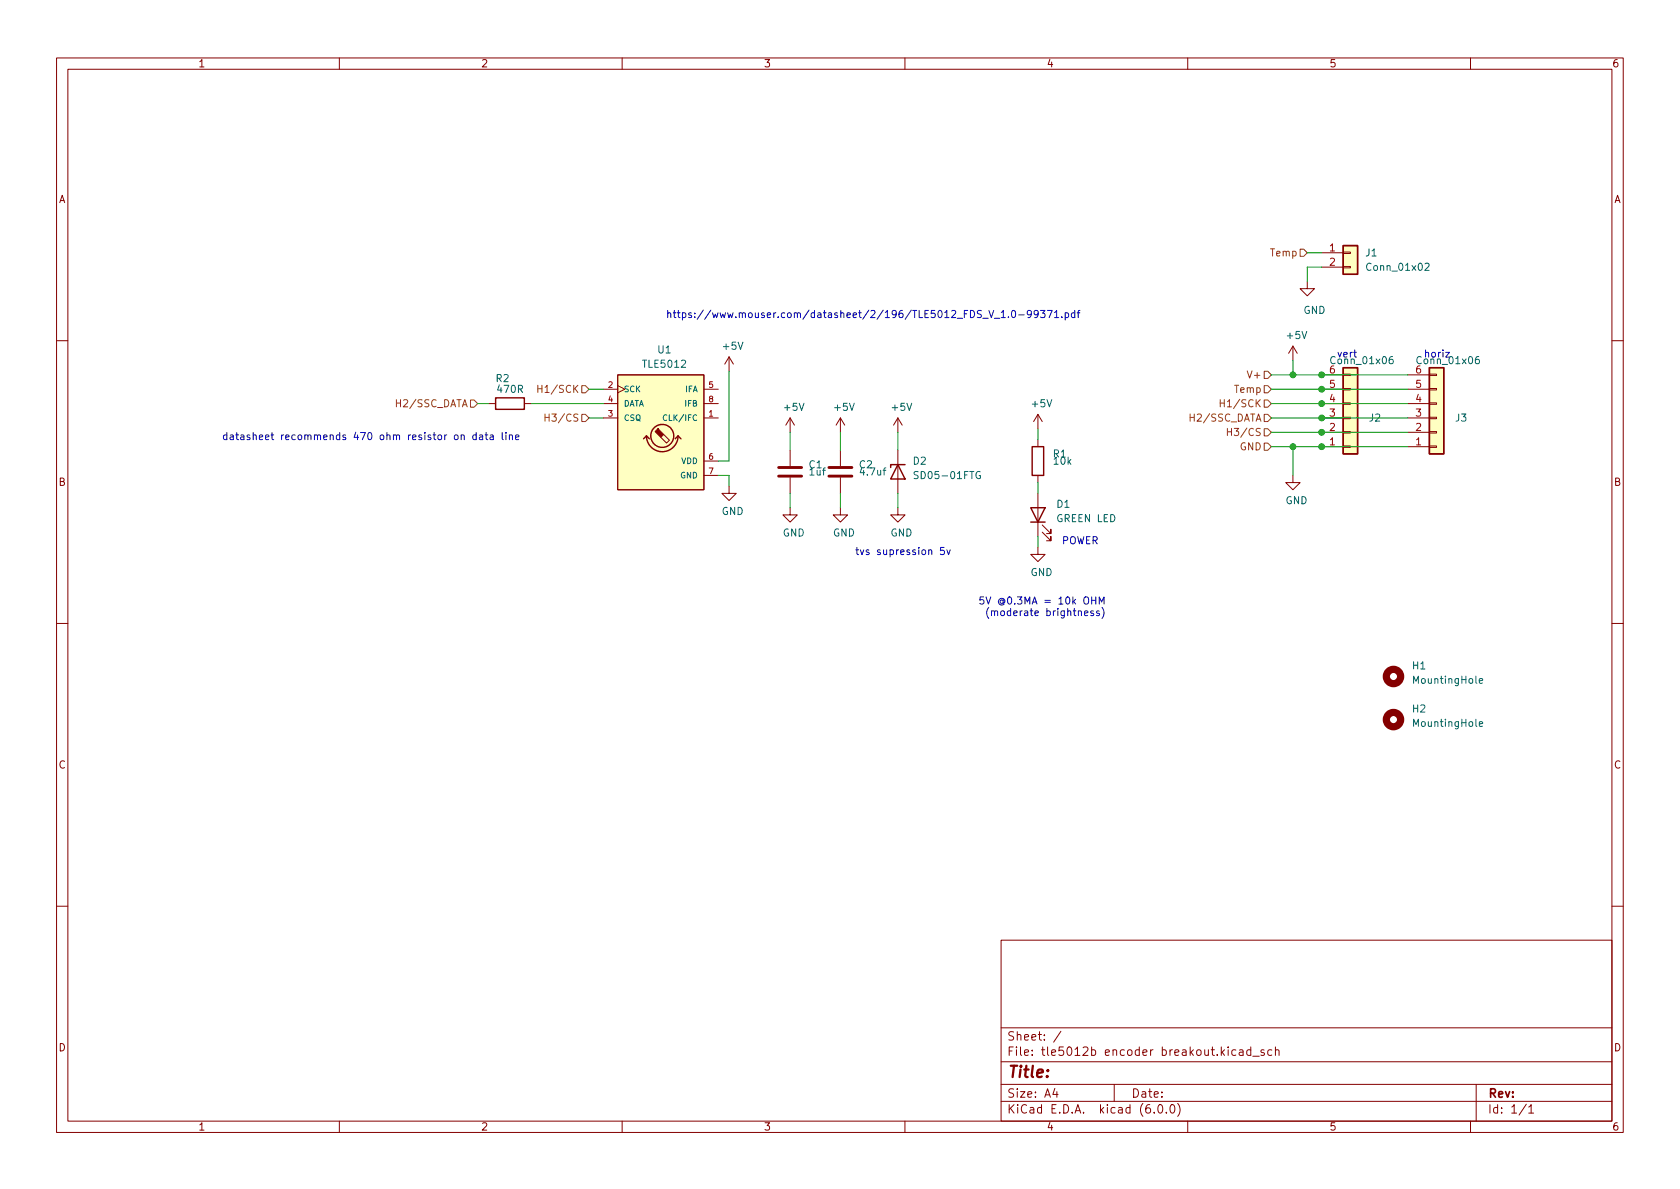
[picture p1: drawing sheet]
<svg xmlns="http://www.w3.org/2000/svg" width="297mm" height="210mm" viewBox="0 0 297 210" stroke-linecap="round" stroke-linejoin="round" font-family="sans-serif">
<g fill="none" stroke="#840000" stroke-width=".18">
<path d="M10 10.2h277v190.1h-277zM12 12.2h273v186.1h-273zM60 10.2v2M110 10.2v2M160 10.2v2M210 10.2v2M260 10.2v2M231.1 49.8v1.2h1.3l-1.3 1.3-1.2-1.3h1.2M233.7 44.7h3.8M233.7 47.2h3.8M237.5 47.1h1.3v.3h-1.3zM237.5 44.6h1.3v.2h-1.3z"/>
<path d="M10 60.2h2M86.4 71.4h1.2M92.7 71.4h1.3M106.7 71.4h2.5M106.7 73.9h2.5M106.7 68.8h2.5M109.2 66.3h15.3v20.3h-15.3zM109.2 68.2l1.3 .6-1.3 .7M117.3 76.8l1.1 1-.5 .6-1.1-1.1M124.5 71.4h2.5M124.5 73.9h2.5M124.5 68.8h2.5"/>
<path d="M128.9 63.1l-.8 1.3M128.9 63.1v2.6M128.9 63.1l.8 1.3M139.7 73.9l-.8 1.3M139.7 73.9v2.5M139.7 79.6v2.8M139.7 73.9l.8 1.3M148.6 73.9l-.8 1.3M148.6 73.9v2.5M148.6 79.6v2.8M148.6 73.9l.8 1.3M158.7 73.9l-.7 1.3"/>
<path d="M158.7 73.9v2.5M158.7 79.6v7.6M158.7 73.9l.8 1.3M183.5 73.3v2.5M183.5 77.7v1.3M183.5 73.3l-.7 1.2M183.5 73.3l.8 1.2M228.6 61.2l-.8 1.3M228.6 61.2v2.5M228.6 61.2l.8 1.3M233.7 71.4h3.8M233.7 73.9h3.8"/>
<path d="M233.7 68.8h3.8M233.7 79h3.8M233.7 76.4h3.8M233.7 66.3h3.8M237.5 66.2h1.3v.2h-1.3zM237.5 68.7h1.3v.3h-1.3zM237.5 71.2h1.3v.3h-1.3zM237.5 73.8h1.3v.2h-1.3zM237.5 76.3h1.3v.3h-1.3zM237.5 78.9h1.3v.2h-1.3zM248.9 71.4h3.8M248.9 73.9h3.8"/>
<path d="M248.9 68.8h3.8M248.9 79h3.8M248.9 76.4h3.8M248.9 66.3h3.8M252.7 66.2h1.3v.2h-1.3zM252.7 68.7h1.3v.3h-1.3zM252.7 71.2h1.3v.3h-1.3zM252.7 73.8h1.3v.2h-1.3zM252.7 76.3h1.3v.3h-1.3zM252.7 78.9h1.3v.2h-1.3zM285 60.2h2M124.5 81.5h2.5"/>
<path d="M124.5 84.1h2.5M128.9 86v1.2h1.3l-1.3 1.3-1.3-1.3h1.3M139.7 89.8v1.3h1.3l-1.3 1.2-1.3-1.2h1.3M139.7 84.4v2.8M148.6 89.8v1.3h1.3l-1.3 1.2-1.3-1.2h1.3M148.6 84.4v2.8M158.7 89.8v1.3h1.3l-1.3 1.2-1.2-1.2h1.2M183.5 96.8v1.2h1.3l-1.3 1.3-1.3-1.3h1.3M183.5 84.1v1.2M183.5 87.2v7.7M184.3 94.1l1.5 1.5v-.7v.7h-.8M184.3 92.8l1.5 1.6v-.8v.8h-.8"/>
<path d="M228.6 84.1v1.2h1.3l-1.3 1.3-1.3-1.3h1.3M10 110.2h2M285 110.2h2M10 160.2h2M177 166.3h108v32h-108zM285 160.2h2M60 198.3v2M110 198.3v2M160 198.3v2M177 194.8h108M177 191.8h108M177 187.8h108"/>
<path d="M177 181.8h108M186.5 192.5l-.4 1h1M186.9 193v1M187.6 182.4l-1.3 1.9M197 191.8v3M204.1 196.7v.1M204.9 195.4l.2-.1a.81 .81 0 0 1 .6 .7 .81 .81 0 0 1-.3 .8h-.2a.81 .81 0 0 1-.6-.6 .81 .81 0 0 1 .3-.8zM206.2 196.7v.1M207.1 195.4l.1-.1a.81 .81 0 0 1 .6 .7 .81 .81 0 0 1-.3 .8h-.1a.81 .81 0 0 1-.6-.6 .81 .81 0 0 1 .3-.8zM208.2 195.1a1.72 1.72 0 0 1 0 2.3M210 198.3v2M218.5 185.7l-.4-.1-.3 .3v.4l.1 .3h.6"/>
<path d="M219.1 185.7h.6l.1 .9M219.8 186l-.5 .1a.29 .29 0 0 0-.2 .2 .29 .29 0 0 0 .2 .3h.5M221.1 185.7l-.4-.1-.3 .3v.4l.2 .3h.5M221.1 185.1v1.5M221.5 186.8h1.1M223.5 185.7l-.4-.1-.2 .2 .1 .3 .5 .1v.4h-.6M224.9 185.7l-.5-.1-.3 .3v.4l.2 .3h.6M225.5 185.8l.2-.2 .4 .1v.9M225.5 185.1v1.5M260 198.3v2M261 191.8v6.5M269.9 195.3l-1.3 1.9"/>
<path d="M270.3 195.8l.4-.5v1.5M270.3 196.8h.9"/>
</g>
<g fill="none" stroke="#840000" stroke-width="1.3">
<circle cx="246.4" cy="119.6" r="1.27"/>
<circle cx="246.4" cy="127.2" r="1.27"/>
</g>
<path d="M252 46.7l.4-.2 .3 .4-.8 .9h.8M117.9 73.4a.45 .45 0 0 0-.6 .5 .45 .45 0 0 0 .6 .4M246.2 63.1h-.3a.86 .86 0 0 0 0 1.2l.4-.1v-.4l-.2-.3h-.2l-.3 .3M261.5 63.1h-.4a.86 .86 0 0 0 0 1.2l.4-.1 .1-.4-.3-.3h-.2l-.2 .3M162.3 83.4h-.4l-.2 .1v.4l.5 .2 .1 .3-.2 .2h-.5M173.3 83.4a.59 .59 0 0 0-.7 .6 .59 .59 0 0 0 .7 .6v-.5h-.2M261.5 120.4l.7-.1-.1-.2-.4-.1-.2 .2 .1 .6h.5M261.5 128l.7-.1-.1-.2-.4-.1-.2 .2 .1 .6h.5" fill="none" stroke="#006464" stroke-width=".18"/>
<g fill="#ffffc2" stroke="#ffffc2" stroke-width=".18">
<path d="M237.5 43.4h2.5v5.1h-2.5z"/>
<path d="M109.2 66.3h15.3v20.3h-15.3z"/>
<path d="M252.7 65h2.6v15.3h-2.6z"/>
<path d="M237.5 65h2.5v15.3h-2.5z"/>
</g>
<g fill="none" stroke="#840000" stroke-width=".25">
<path d="M237.5 43.4h2.5v5.1h-2.5zM87.6 70.4h5.1v2h-5.1zM114.3 77.1a2.79 2.79 0 0 0 2.8 2.8 2.79 2.79 0 0 0 2.8-2.8M114.3 77.1l-.5 .5M114.3 77.1l.5 .5M119.9 77.1l-.5 .5M119.9 77.1l.5 .5M182.5 79h2v5.1h-2zM237.5 65h2.5v15.3h-2.5zM252.7 65h2.6v15.3h-2.6zM158.7 82.2l1.3 2.5h-2.5zM160 82.2h-2.5v.5"/>
<path d="M182.2 89.8h2.6l-1.3 2.5zM182.2 92.3h2.6"/>
<circle cx="117.1" cy="77.1" r="2.03"/>
</g>
<path d="M137.7 84.2h4M137.7 82.7h4M146.6 84.2h4M146.6 82.7h4" fill="none" stroke="#840000" stroke-width=".51"/>
<path d="M116.3 75.8l1 1-.5 .5-1-1 .5-.5 .2 .1z" fill="#840000" stroke="#840000" stroke-width=".18"/>
<g fill="none" stroke="#725600" stroke-width=".18">
<path d="M229.9 44.1h.6l.6 .6-.6 .6h-.6zM83.2 70.7h.6l.7 .7-.7 .6h-.6zM95.1 68.1v1.3M95.1 68.7h.7M96.4 73.2v1.3M96.4 73.8h.7M102.9 73.3h.6l.6 .6-.6 .6h-.6zM102.9 68.2h.6l.6 .6-.6 .7h-.6zM215.7 70.7v1.2M215.7 71.3h.8M217 75.8v1.2M217 76.4h.7"/>
<path d="M223.5 68.2h.7l.6 .6-.6 .7h-.7zM223.5 70.7h.7l.6 .7-.6 .6h-.7zM223.5 65.7h.7l.6 .6-.6 .6h-.7zM223.5 75.8h.7l.6 .6-.6 .7h-.7zM223.5 78.4h.7l.6 .6-.6 .6h-.7zM223.5 73.3h.7l.6 .6-.6 .6h-.7z"/>
</g>
<g fill="none" stroke="#0000c2" stroke-width=".18">
<path d="M118.1 55.4l.1-.1 .3 .1 .1 .8M118.1 54.9v1.3M119 55.3h.5M119.2 54.9v1.1l.3 .2M119.8 55.3h.4M119.9 54.9v1.1l.3 .2M120.7 55.4l.3-.1 .3 .3-.2 .5h-.4M120.7 55.3v1.3M122.2 55.4l-.3-.1-.1 .2v.2l.4 .1v.3h-.4M122.8 56v.2M122.8 55.4v.1M124.4 54.8l-1.1 1.7"/>
<path d="M125.7 54.8l-1.1 1.7M126 55.3l.2 .9 .3-.6 .2 .6 .3-.9M127.3 55.3l.3 .9 .2-.6 .2 .6 .3-.9M128.6 55.3l.3 .9 .2-.6 .3 .6 .2-.9M190 55.4l-.3-.1-.3 .3 .1 .5h.5M190 54.9v1.3M190.5 55.3h.4M190.9 54.9l-.3 .2v1.1M40.1 77l-.4-.1-.2 .2 .1 .6h.5M40.1 76.5v1.3M40.7 77h.5l.1 .8M41.3 77.2l-.5 .1-.1 .2 .1 .3 .5-.1"/>
<path d="M41.7 76.9h.5M41.9 76.5v1.1l.3 .2M42.6 77h.5v.8M43.1 77.2l-.4 .1-.2 .2 .2 .3 .4-.1M44.2 77l-.3-.1-.2 .2v.2l.5 .1v.3h-.5M44.8 77l.1-.1 .4 .1v.8M44.8 76.5v1.3M45.9 77.3l.6-.1-.1-.2-.4-.1-.1 .2v.6h.5M90.1 77l.1-.1 .3 .1 .1 .8M90.1 76.9v.9M91.2 77.3l.6-.1-.1-.2-.4-.1-.1 .2v.6h.5M151.3 97.2h.5"/>
<path d="M151.5 96.8v1.1l.3 .2M152.1 97.2l.3 .9 .3-.9M167.4 97.2l.3 .9 .3-.9M173.9 105.6h-.6l-.1 .6 .2-.2 .5 .1 .1 .2-.1 .4-.2 .1-.5-.1M174.3 105.6l.5 1.2 .4-1.2M174.8 107.4a1.46 1.46 0 0 0 0 2M175.3 108.1l.2-.1 .3 .1v.8M175.3 108v.9M175.8 108.2l.2-.2 .3 .1 .1 .8M194.8 107.4a1.46 1.46 0 0 1 0 2"/>
</g>
<g fill="none" stroke="#009600" stroke-width=".18">
<path d="M231.1 44.7h2.6M233.7 47.2h-2.6v2.6M84.5 71.4h1.9M94 71.4h12.7M104.1 73.9h2.6M104.1 68.8h2.6M128.9 65.7v15.8h-1.9M139.7 76.4v3.2M148.6 76.4v3.2M158.7 76.4v3.2M183.5 75.8v1.9M224.8 76.4h24.1"/>
<path d="M224.8 73.9h24.1M224.8 66.3h24.1M224.8 68.8h24.1M224.8 71.4h24.1M224.8 79h24.1M228.6 63.7v2.6M228.6 79v5.1M127 84.1h1.9v1.9M139.7 87.2v2.6M148.6 87.2v2.6M158.7 87.2v2.6M183.5 85.3v1.9"/>
<path d="M183.5 94.9v1.9"/>
</g>
<g fill="#009600" stroke="#009600" stroke-width=".18">
<circle cx="228.6" cy="79" r=".51"/>
<circle cx="233.7" cy="79" r=".51"/>
<circle cx="233.7" cy="71.4" r=".51"/>
<circle cx="233.7" cy="73.9" r=".51"/>
<circle cx="228.6" cy="66.3" r=".51"/>
<circle cx="233.7" cy="68.8" r=".51"/>
<circle cx="233.7" cy="66.3" r=".51"/>
<circle cx="233.7" cy="76.4" r=".51"/>
</g>
<text font-size="2.8" fill="#840000" x="178" y="190.6">Title:</text>
<g font-size="2.1" fill="#840000">
<text x="178" y="184">Sheet: /</text>
<text x="178" y="186.7">File: tle5012b encoder breakout.kicad_sch</text>
<text x="178" y="196.9">KiCad E.D.A. kicad (6.0.0)</text>
<text x="178" y="194.1">Size: A4</text>
<text x="200" y="194.1">Date:</text>
<text x="263" y="194.1">Rev:</text>
<text x="263" y="196.9">Id: 1/1</text>
</g>
<g font-size="1.8" fill="#840000">
<text x="35" y="11.9">1</text>
<text x="85" y="11.9">2</text>
<text x="135" y="11.9">3</text>
<text x="185" y="11.9">4</text>
<text x="235" y="11.9">5</text>
<text x="285" y="11.9">6</text>
<text x="10.3" y="35.9">A</text>
<text x="285.3" y="35.9">A</text>
<text x="10.3" y="85.9">B</text>
<text x="285.3" y="85.9">B</text>
<text x="10.3" y="135.9">C</text>
<text x="285.3" y="135.9">C</text>
<text x="10.3" y="185.9">D</text>
<text x="285.3" y="185.9">D</text>
<text x="35" y="199.9">1</text>
<text x="85" y="199.9">2</text>
<text x="135" y="199.9">3</text>
<text x="185" y="199.9">4</text>
<text x="235" y="199.9">5</text>
<text x="285" y="199.9">6</text>
</g>
<g font-size="1.8" fill="#725600">
<text x="224.8" y="45.3">Temp</text>
<text x="96" y="69.5">H1/SCK</text>
<text x="218.4" y="69.5">Temp</text>
<text x="220.9" y="66.9">V+</text>
<text x="70.5" y="72">H2/SSC_DATA</text>
<text x="97.3" y="74.5">H3/CS</text>
<text x="210.9" y="74.5">H2/SSC_DATA</text>
<text x="216.7" y="72">H1/SCK</text>
<text x="217.9" y="77.1">H3/CS</text>
<text x="219.2" y="79.6">GND</text>
</g>
<g font-size="1.8" fill="#a90000">
<text x="235.1" y="44.4">1</text>
<text x="235.1" y="47">2</text>
<text x="235.1" y="71.1">4</text>
<text x="235.1" y="68.6">5</text>
<text x="235.1" y="66">6</text>
<text x="250.3" y="71.1">4</text>
<text x="250.3" y="68.6">5</text>
<text x="250.3" y="66">6</text>
<text x="235.1" y="76.2">2</text>
<text x="235.1" y="73.7">3</text>
<text x="250.3" y="76.2">2</text>
<text x="250.3" y="73.7">3</text>
<text x="235.1" y="78.7">1</text>
<text x="250.3" y="78.7">1</text>
</g>
<g font-size="1.8" fill="#006464">
<text x="241.5" y="45.3">J1</text>
<text x="241.9" y="47.9">Conn_01x02</text>
<text x="227.6" y="59.9">+5V</text>
<text x="230.4" y="55.5">GND</text>
<text x="113.8" y="65">TLE5012</text>
<text x="116.3" y="62.5">U1</text>
<text x="127.9" y="61.8">+5V</text>
<text x="235.6" y="64.4">Conn_01x06</text>
<text x="250.8" y="64.4">Conn_01x06</text>
<text x="87.7" y="67.6">R2</text>
<text x="88.1" y="69.5">470R</text>
<text x="138.7" y="72.6">+5V</text>
<text x="147.6" y="72.6">+5V</text>
<text x="157.8" y="72.6">+5V</text>
<text x="182.6" y="72">+5V</text>
<text x="242.1" y="74.5">J2</text>
<text x="257.4" y="74.5">J3</text>
<text x="143.1" y="82.8">C1</text>
<text x="152" y="82.8">C2</text>
<text x="161.5" y="82.2">D2</text>
<text x="186.2" y="80.9">R1</text>
<text x="186.4" y="82.2">10k</text>
<text x="143.2" y="84.1">1uf</text>
<text x="152.2" y="84.1">4.7uf</text>
<text x="162.2" y="84.7">SD05-01FTG</text>
<text x="186.9" y="89.8">D1</text>
<text x="227.3" y="89.1">GND</text>
<text x="127.6" y="91.1">GND</text>
<text x="138.4" y="94.9">GND</text>
<text x="147.3" y="94.9">GND</text>
<text x="157.4" y="94.9">GND</text>
<text x="186.9" y="92.3">GREEN LED</text>
<text x="182.2" y="101.8">GND</text>
<text x="249.8" y="118.4">H1</text>
<text x="249.8" y="126">H2</text>
<text x="250.1" y="120.9">MountingHole</text>
<text x="250.1" y="128.5">MountingHole</text>
</g>
<g font-size="1.8" fill="#0000c2">
<text x="129.8" y="56.2">https://www.mouser.com/datasheet/2/196/TLE5012_FDS_V_1.0-99371.pdf</text>
<text x="236.8" y="63.2">vert</text>
<text x="252.3" y="63.2">horiz</text>
<text x="47.3" y="77.8">datasheet recommends 470 ohm resistor on data line</text>
<text x="153.3" y="98.1">tvs supression 5v</text>
<text x="187.6" y="96.2">POWER</text>
<text x="176.4" y="106.9">5V @0.3MA = 10k OHM</text>
<text x="176.9" y="108.9">(moderate brightness)</text>
</g>
<g font-size="1.4" fill="#a90000">
<text x="107.6" y="68.6">2</text>
<text x="107.6" y="71.1">4</text>
<text x="125.3" y="68.6">5</text>
<text x="125.3" y="71.1">8</text>
<text x="107.6" y="73.7">3</text>
<text x="125.3" y="73.7">1</text>
<text x="125.3" y="81.3">6</text>
<text x="125.3" y="83.8">7</text>
</g>
<g font-size="1.4" fill="#006464">
<text x="110.2" y="69.3">SCK</text>
<text x="110.2" y="71.9">DATA</text>
<text x="121.2" y="69.3">IFA</text>
<text x="121.2" y="71.9">IFB</text>
<text x="110.2" y="74.4">CSQ</text>
<text x="117.9" y="74.4">CLK/IFC</text>
<text x="120.5" y="82">VDD</text>
<text x="120.3" y="84.6">GND</text>
</g>
</svg>
